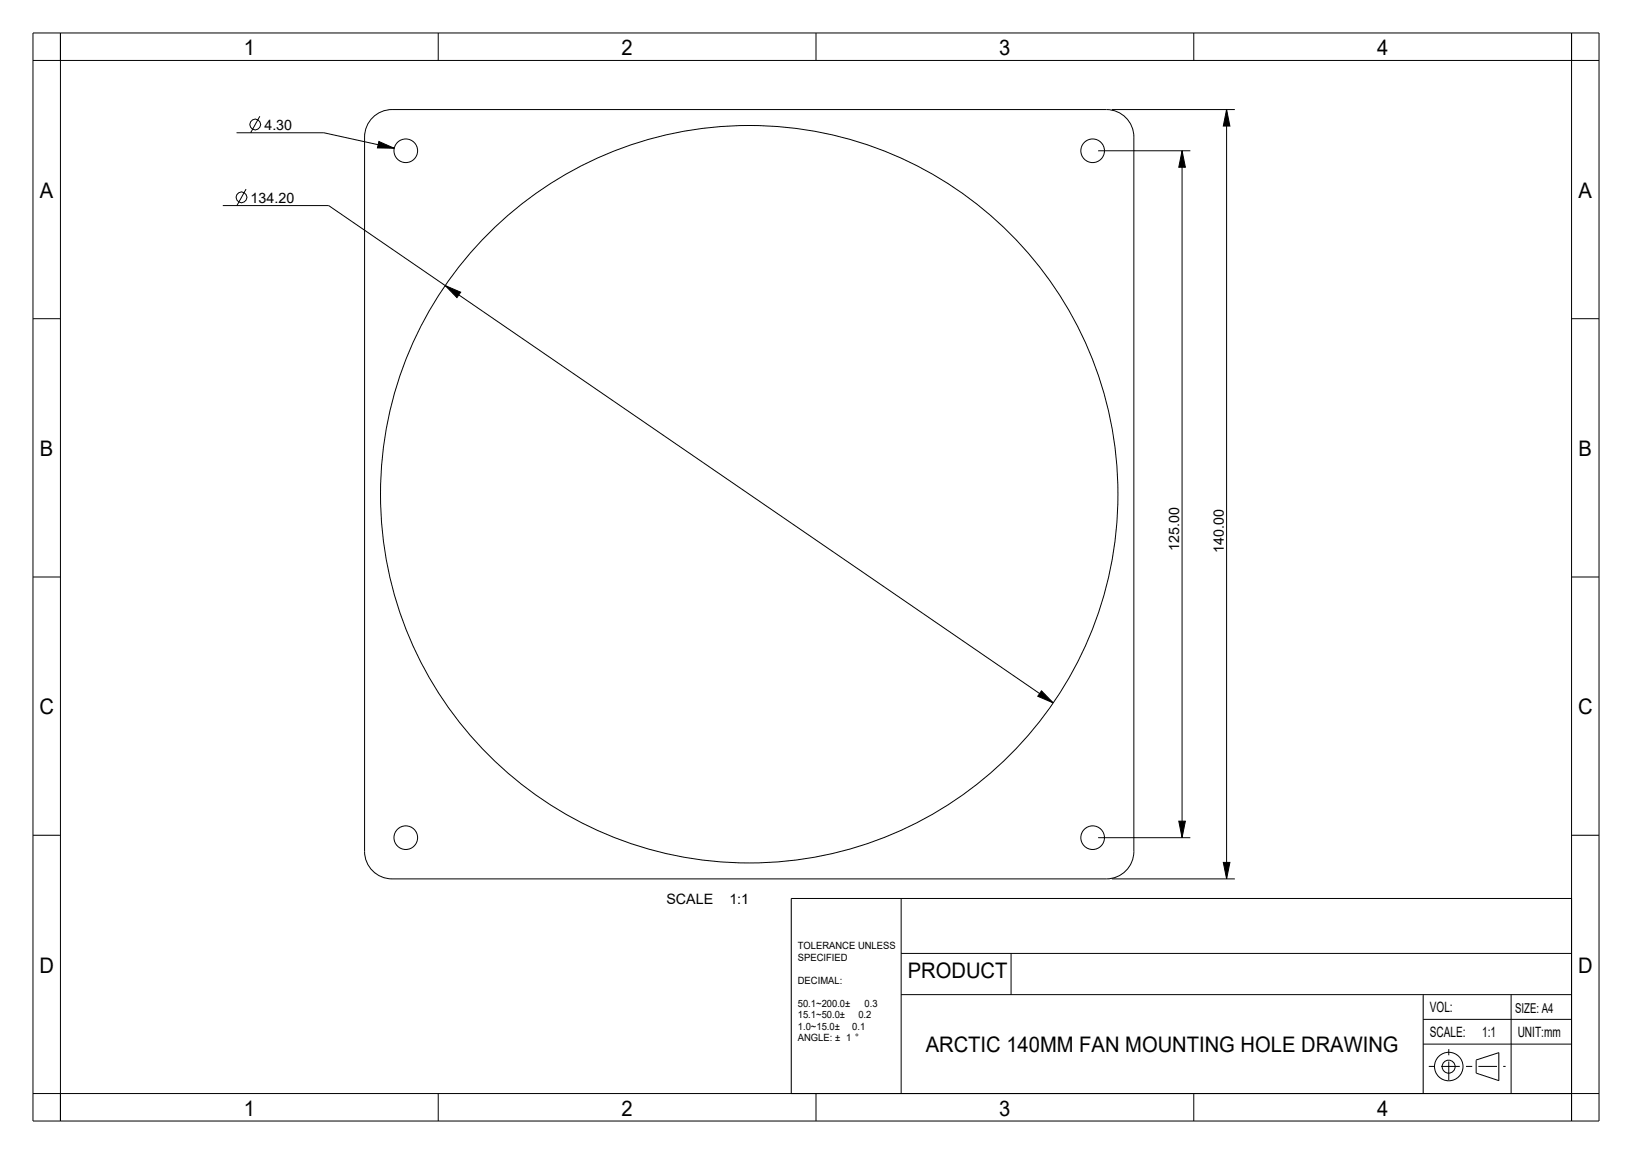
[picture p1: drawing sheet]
<svg xmlns="http://www.w3.org/2000/svg" width="297mm" height="210mm" viewBox="0 0 297 210" stroke-linecap="round" stroke-linejoin="round" font-family="sans-serif">
<path d="M223.2 19.9l.6 3h-1.2zM68.9 25.7l2.8 1.3-3-.1zM215.1 27.4l.6 3h-1.2zM81 52l2.8 1.2-.6 1zM189.5 125.7l2.2 2.2-2.8-1.2zM214.5 149.4h1.2l-.6 3zM222.6 156.9h1.2l-.6 3z" fill="#000"/>
<g fill="none" stroke="#000" stroke-width=".18">
<path d="M6 6h285v198h-285zM6 11h285M11 6v198M79.7 6v5M148.5 6v5M202.3 19.9h22.4M217.3 6v5M223.2 19.9l.6 3h-1.2zM223.2 19.9v140M286 6v198M40.5 37.4h19.3l131.9 90.5M43 24.2h15.9l12.8 2.8"/>
<path d="M44.8 34.4l-1.7 3M47.3 21.2l-1.7 3M67.5 21.7a5 5 0 0 1 3.8-1.8h130a5 5 0 0 1 5 5v130a5 5 0 0 1-5 5h-130a5 5 0 0 1-5-5v-130a5 5 0 0 1 1.2-3.2zM68.9 25.7l2.8 1.3-3-.1zM199.8 27.4h16.8M215.1 27.4l.6 3h-1.2zM215.1 27.4v125M6 58h5M81 52l2.8 1.2-.6 1zM286 58h5M6 105h5M286 105h5"/>
<path d="M189.5 125.7l2.2 2.2-2.8-1.2zM6 152h5M199.8 152.4h16.8M202.3 159.9h22.4M214.5 149.4h1.2l-.6 3zM222.6 156.9h1.2l-.6 3zM286 152h5M164 173.5h122M164 163.5v35.5M184 173.5v7.5M286 163.5h-142v35.5M6 199h285"/>
<path d="M79.7 199v5M148.5 199v5M164 181h122M217.3 199v5M259 190h27M259 185.5h27M259 181v18M268.6 192.9l4.2-1.4v5.2M268.6 192.9l.1 2.4 4.1 1.4M275 181v18"/>
<circle cx="43.9" cy="35.9" r=".98"/>
<circle cx="46.4" cy="22.7" r=".98"/>
<circle cx="263.6" cy="194.1" r="1.18"/>
<circle cx="263.7" cy="194.1" r="2.59"/>
</g>
<path d="M260 194.1h14M263.7 190.9v6.3" fill="none" stroke="#000" stroke-width=".18" stroke-dasharray="1.1 1.1 3.4 1.1" stroke-linecap="butt"/>
<!-- layer: 02___PRT_ALL_AXES -->
<g fill="none" stroke="#000" stroke-width=".18">
<circle cx="73.8" cy="27.4" r="2.15"/>
<circle cx="198.8" cy="27.4" r="2.15"/>
<circle cx="136.3" cy="89.9" r="67.1"/>
<circle cx="73.8" cy="152.4" r="2.15"/>
<circle cx="198.8" cy="152.4" r="2.15"/>
</g>
<g font-size="3.9">
<text x="44.4" y="10">1</text>
<text x="113.1" y="10">2</text>
<text x="181.9" y="10">3</text>
<text x="250.6" y="10">4</text>
<text x="7.3" y="36">A</text>
<text x="287.3" y="36">A</text>
<text x="7.3" y="83">B</text>
<text x="287.3" y="83">B</text>
<text x="7.2" y="130">C</text>
<text x="287.2" y="130">C</text>
<text x="7.2" y="177">D</text>
<text x="165.2" y="178">PRODUCT</text>
<text x="287.2" y="177">D</text>
<text x="168.5" y="191.5">ARCTIC 140MM FAN MOUNTING HOLE DRAWING</text>
<text x="44.4" y="203">1</text>
<text x="113.1" y="203">2</text>
<text x="181.9" y="203">3</text>
<text x="250.6" y="203">4</text>
</g>
<g font-size="2.6">
<text x="48.1" y="23.7">4.30</text>
<text x="45.6" y="36.9">134.20</text>
<text x="214.6" y="100.3" transform="rotate(-90 214.6 100.3)">125.00</text>
<text x="222.7" y="100.6" transform="rotate(-90 222.7 100.6)">140.00</text>
<text x="121.3" y="164.4">SCALE</text>
<text x="132.7" y="164.4">1:1</text>
<text x="260.2" y="184.3">VOL:</text>
<text x="260.2" y="188.8">SCALE:</text>
<text x="269.7" y="188.8">1:1</text>
<text x="276.2" y="188.8">UNIT:mm</text>
</g>
<text font-size="2.5" x="275.8" y="184.4">SIZE: A4</text>
<g font-size="1.8">
<text x="145.2" y="172.7">TOLERANCE UNLESS</text>
<text x="145.2" y="174.8">SPECIFIED</text>
<text x="145.2" y="179">DECIMAL:</text>
<text x="145.2" y="183.2">50.1~200.0±</text>
<text x="145.2" y="185.3">15.1~50.0±</text>
<text x="156.2" y="185.3">0.2</text>
<text x="157.3" y="183.2">0.3</text>
<text x="145.2" y="187.4">1.0~15.0±</text>
<text x="145.2" y="189.5">ANGLE: ± 1 °</text>
<text x="155.1" y="187.4">0.1</text>
</g>
</svg>
